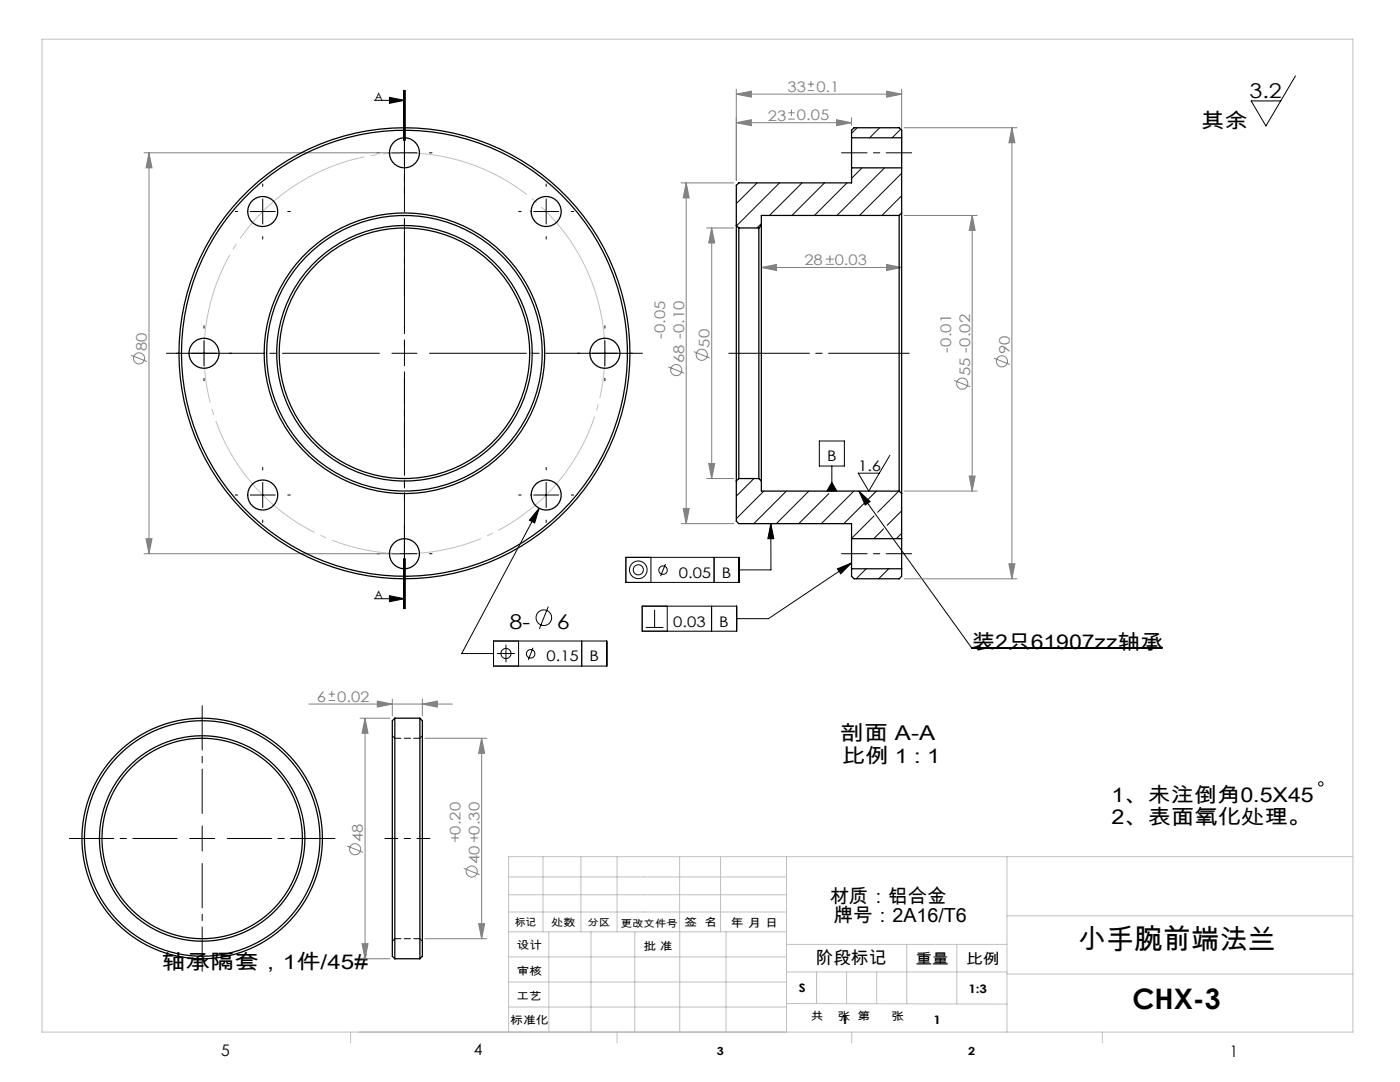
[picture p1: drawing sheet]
<svg xmlns="http://www.w3.org/2000/svg" width="279mm" height="216mm" viewBox="0 0 279 216" stroke-linecap="round" stroke-linejoin="round" font-family="sans-serif">
<g fill="none" stroke="#808080" stroke-width=".2">
<path d="M146.9 18.8l3-.6v1.2zM146.9 17.8v18.2M146.9 18.8h33M161.2 18.1h1.3M161.2 16.8h1.3M161.8 16.2v1.2M176.9 18.2l3 .6-3 .6zM179.9 17.8v14.7M28.7 30.5h51M29.7 30.5l.6 3h-1.2zM29.7 30.5v80M135.9 36.5h10.5"/>
<path d="M136.9 36.5l.6 3h-1.2zM136.9 36.5v68M146.9 24.5l3-.6v1.2zM146.9 24.5h23M157.3 23.8h1.3M157.3 22.5h1.3M158 21.9v1.2M166.9 23.9l3 .6-3 .6zM169.9 23.5v1.5M180.4 25.5h22.5M201.9 25.5l.6 3h-1.2zM201.9 25.5v90"/>
<path d="M141 45.5h5.4M142 45.5l.6 3h-1.2zM142 45.5v50M151.9 53.4l3-.6v1.2zM151.9 53.4h28M176.9 52.8l3 .6-3 .6zM180.4 43h14.6M194 43l.6 3h-1.2zM194 43v55M26.2 70.9l3.1 1.2M133.4 73.2l3.1 1.3M138.5 70.2l3.1 1.2"/>
<path d="M190.4 75.9l3.2 1.3M198.4 71.5l3.1 1.2M141 95.5h5.4M141.4 92.5h1.2l-.6 3zM180.4 98h14.6M193.4 95h1.2l-.6 3zM28.7 110.5h51M29.1 107.5h1.2l-.6 3zM135.9 104.5h10.5M136.3 101.5h1.2l-.6 3zM180.4 115.5h22.5M201.3 112.5h1.2l-.6 3z"/>
<path d="M65.6 139.8h1.2M65.6 138.5h1.2M66.2 137.9v1.2M75.3 139.9l3 .6-3 .6zM78.3 139.5v3.3M84.3 139.5v3.3M61.6 140.5h28.7M71.9 143.3h5.9M72.9 143.3v48M72.9 143.3l.6 3h-1.2zM84.3 140.5l3-.6v1.2zM84.8 147.3h12.3"/>
<path d="M96.1 147.3l.6 3h-1.2zM96.1 147.3v40M69.3 168.8l3.2 1.3M92.6 173.3l3.1 1.2M71.9 191.3h5.9M72.3 188.3h1.2l-.6 3zM84.8 187.3h12.3M95.5 184.3h1.2l-.6 3z"/>
<circle cx="27.8" cy="71.5" r="1.11"/>
<circle cx="135" cy="73.8" r="1.11"/>
<circle cx="140.1" cy="70.8" r="1.11"/>
<circle cx="192" cy="76.5" r="1.11"/>
<circle cx="200" cy="72.1" r="1.11"/>
<circle cx="70.9" cy="169.5" r="1.11"/>
<circle cx="94.1" cy="173.9" r="1.11"/>
</g>
<g fill="none" stroke="#000" stroke-width=".2">
<path d="M77.7 19.4l3 .6-3 .6zM80.5 18v10M80.7 18v15M80.9 18v10M258.5 15.1l-5.9 10-2.9-5h5.9M52.4 39.7v5M74.7 20h6M78.2 30.5h5M109 39.7v5M49.9 42.2h5M106.5 42.2h5M38.2 70.5h5"/>
<path d="M40.7 68v5M78.2 70.5h5M80.7 68v5M118.2 70.5h5M120.7 68v5M49.9 98.8h5M52.4 96.3v5M106.5 98.8h5M109 96.3v5M163.5 88h5v5h-5zM166 96.2l1 1.8h-2zM166 93v5"/>
<path d="M171.4 98l22.5 31.2h38.1M171.4 98l2.2 2.1-.9 .7zM177.6 90.8l-4.2 7.2-2.1-3.6h4.2M74.7 119.5h6M77.7 118.9l3 .6-3 .6zM78.2 110.5h5M80.5 111.5v10M80.7 108v13.5M80.9 111.5v10zM107.6 101.4l-.9 3-1.1-.6zM107.6 101.4l-15.5 29h6.4M124.9 111.2h22.6v5h-22.6z"/>
<path d="M129.9 111.2v5M132.8 112.6l-1 2.4M142.5 111.2v5M153.8 104.5l.6 3h-1.2zM153.8 104.5l.1 9.2h-6.4M167.1 113.5l2.8-1.2-2.1 2.2zM169.9 112.3l-16.5 11.1h-6.4M98.5 127.9h22.6v5h-22.6zM99.2 130.4h3.5M101 128.6v3.6M103.5 127.9v5M106.4 129.3l-1 2.4"/>
<path d="M109.4 121l-1.8 4.5M116.1 127.9v5M128.2 120.9h18.8v5h-18.8zM128.9 125.2h3.5M130.6 121.7v3.5M133.2 120.9v5M142 120.9v5M37.8 167.3h5M40.3 164.8v5"/>
<circle cx="127.4" cy="113.7" r="1.76"/>
<circle cx="127.4" cy="113.7" r="1.01"/>
<circle cx="132.3" cy="113.8" r=".85"/>
<circle cx="101" cy="130.4" r="1.01"/>
<circle cx="105.9" cy="130.5" r=".85"/>
<circle cx="108.5" cy="123.3" r="1.56"/>
<circle cx="263.6" cy="156.4" r=".44"/>
</g>
<path d="M119 58.8a40 40 0 0 0-67.1-16.1 40 40 0 0 0 18.5 66.4 40 40 0 0 0 49.1-48.3l-.5-2" fill="none" stroke="#c0c0c0" stroke-width=".2" stroke-dasharray="30.5 1.3 1.3 1.3" stroke-dashoffset="9.6" stroke-linecap="butt"/>
<g fill="none" stroke="#000" stroke-width=".2" stroke-dasharray="30.5 1.3 1.3 1.3">
<path d="M52.4 37.2v-.5M75.7 30.5h-.5M80.7 25.5v-.5M80.7 35.5v.5M85.7 30.5h.5M109 37.2v-.5M47.4 42.2h-.5M52.4 47.2v.5M57.4 42.2h.5M104 42.2h-.5M109 47.2v.5M114 42.2h.5"/>
<path d="M35.7 70.5h-.5M40.7 65.5v-.5M40.7 75.5v.5M45.7 70.5h.5M115.7 70.5h-.5M120.7 65.5v-.5M120.7 75.5v.5M125.7 70.5h.5M47.4 98.8h-.5M52.4 93.8v-.5M57.4 98.8h.5M104 98.8h-.5"/>
<path d="M109 93.8v-.5M114 98.8h.5M52.4 103.8v.5M75.7 110.5h-.5M80.7 105.5v-.5M80.7 115.5v.5M85.7 110.5h.5M109 103.8v.5"/>
</g>
<path d="M75.7 70.5h-42.5M80.7 65.5v-42.5M80.7 75.5v42.5M85.7 70.5h42.5" fill="none" stroke="#000" stroke-width=".2" stroke-dasharray="30.5 1.3 1.3 1.3" stroke-dashoffset="11.1"/>
<path d="M35.3 167.3h-21.5M40.3 162.3v-21.5M40.3 172.3v21.5M45.3 167.3h21.5" fill="none" stroke="#000" stroke-width=".2" stroke-dasharray="30.5 1.3 1.3 1.3" stroke-dashoffset="21.6"/>
<path d="M181.9 30.5h-14M181.9 110.5h-14" fill="none" stroke="#000" stroke-width=".2" stroke-dasharray="30.5 1.3 1.3 1.3" stroke-dashoffset="25.4"/>
<path d="M145.4 70.5h36" fill="none" stroke="#000" stroke-width=".2" stroke-dasharray="30.5 1.3 1.3 1.3" stroke-dashoffset="14.4"/>
<path d="M85.8 167.3h-9" fill="none" stroke="#000" stroke-width=".2" stroke-dasharray="30.5 1.3 1.3 1.3" stroke-dashoffset="27.9"/>
<path d="M80.7 18v103.5" fill="none" stroke="#000" stroke-width=".2" stroke-dasharray="6.3 1.3 1.3 1.3 5.1" stroke-dashoffset="4.8"/>
<g fill="none" stroke="#c0c0c0" stroke-width=".2">
<path d="M8.4 7.8h261.6v198.1h-261.6zM101.5 178.5h55.5M101.5 175h55.5M108.4 170.9v15M115.9 170.9v15M123.2 170.9v15M135.6 170.9v15M143.8 170.9v15M157 170.9v35M201 170.9v35M270 170.9h-168.5v35M101.5 195.9h55.5"/>
<path d="M101.5 190.9h55.5M101.5 185.9h55.5M101.5 182h55.5M109.5 185.9v20M118 185.9v20M126.7 185.9v20M135.7 185.9v20M144.9 185.9v20M157 188.4h44M157 193.9h44M163 193.9v6.4M169 193.9v6.4"/>
<path d="M175 193.9v6.4M181 188.4v11.9M191 188.4v11.9M201 194.3h69M201 182.7h69M70 205.9v2.2M101.5 200.9h55.5M123.2 205.9v2.2M157 200.2l44 .2M170 205.9v2.2M220 205.9v2.2"/>
</g>
<g fill="#000">
<path d="M171.4 98l2.2 2.1-.9 .7z"/>
<path d="M77.7 19.4l3 .6-3 .6zM77.7 118.9l3 .6-3 .6z"/>
<path d="M107.6 101.4l-.9 3-1.1-.6zM153.8 104.5l.6 3h-1.2zM167.1 113.5l2.8-1.2-2.1 2.2zM166 96.2l1 1.8h-2z"/>
</g>
<g fill="#808080">
<path d="M29.1 107.5h1.2l-.6 3zM29.7 30.5l.6 3h-1.2z"/>
<path d="M151.9 53.4l3-.6v1.2zM176.9 52.8l3 .6-3 .6zM75.3 139.9l3 .6-3 .6zM84.3 140.5l3-.6v1.2z"/>
<path d="M166.9 23.9l3 .6-3 .6zM146.9 24.5l3-.6v1.2z"/>
<path d="M136.9 36.5l.6 3h-1.2zM136.3 101.5h1.2l-.6 3zM194 43l.6 3h-1.2zM193.4 95h1.2l-.6 3zM142 45.5l.6 3h-1.2zM141.4 92.5h1.2l-.6 3zM96.1 147.3l.6 3h-1.2zM95.5 184.3h1.2l-.6 3zM72.9 143.3l.6 3h-1.2zM72.3 188.3h1.2l-.6 3z"/>
<path d="M201.9 25.5l.6 3h-1.2zM201.3 112.5h1.2l-.6 3z"/>
<path d="M146.9 18.8l3-.6v1.2zM176.9 18.2l3 .6-3 .6z"/>
</g>
<g fill="none" stroke="#000" stroke-width=".25">
<path d="M169.9 27.5v6M169.9 27.5v-1.5l.5-.5h9l.5 .5v1.5M169.9 33.5v3h-22.5l-.5 .5v8M169.9 33.5h10M169.9 27.5h10M179.9 27.5v6M179.9 33.5v9M146.9 45v51M146.9 45l.5 .5M147.4 45.5v50M147.4 45.5h4M151.4 45.5v50"/>
<path d="M151.9 45v51M151.9 45l-.5 .5M179.4 43v55M179.4 43h-27.5v2M179.9 42.5v56M179.9 42.5l-.5 .5M146.9 96v8l.5 .5h22.5v3M147.4 95.5l-.5 .5M147.4 95.5h4M151.4 95.5l.5 .5M151.9 96v2h27.5M179.4 98l.5 .5"/>
<path d="M179.9 98.5v9M169.9 107.5v6M169.9 113.5v1.5l.5 .5h9l.5-.5v-1.5M169.9 107.5h10M169.9 113.5h10M179.9 107.5v6M78.8 143.3v48M78.8 143.3l-.5 .5v47l.5 .5M78.8 143.3h5M83.8 143.3v48M83.8 143.3l.5 .5v47l-.5 .5M78.8 191.3h5"/>
<circle cx="80.7" cy="30.5" r="3"/>
<circle cx="52.4" cy="42.2" r="3"/>
<circle cx="109" cy="42.2" r="3"/>
<circle cx="40.7" cy="70.5" r="3"/>
<circle cx="80.7" cy="70.5" r="27.5"/>
<circle cx="80.7" cy="70.5" r="44.5"/>
<circle cx="80.7" cy="70.5" r="25"/>
<circle cx="80.7" cy="70.5" r="45"/>
<circle cx="80.7" cy="70.5" r="28"/>
<circle cx="80.7" cy="70.5" r="25.5"/>
<circle cx="120.7" cy="70.5" r="3"/>
<circle cx="52.4" cy="98.8" r="3"/>
<circle cx="109" cy="98.8" r="3"/>
<circle cx="80.7" cy="110.5" r="3"/>
<circle cx="40.3" cy="167.3" r="24"/>
<circle cx="40.3" cy="167.3" r="20.5"/>
<circle cx="40.3" cy="167.3" r="23.5"/>
<circle cx="40.3" cy="167.3" r="20"/>
</g>
<g fill="none" stroke="#000" stroke-width=".2">
<path d="M151.1 36.5l-4.2 4.1M155.6 36.5l-8.6 8.6M160.1 36.5l-6.5 6.5M164.6 36.5l-6.5 6.5M169 36.5l-6.5 6.5M171.1 25.5l-1.2 1.1M172 33.5l-2.1 2.1M175.6 25.5l-2 2M176.5 33.5l-9.5 9.5M179.7 25.8l-1.7 1.7M179.9 34.6l-8.4 8.4M179.9 39.1l-3.9 3.9"/>
<path d="M151.9 44.6l-.8 .9M150.5 95.5l-3.6 3.5M152.4 98l-5.5 5.5M156.9 98l-6.5 6.5M161.4 98l-6.5 6.5M165.4 98.5l-6 6M170.4 98l-6.5 6.5M174.9 98l-1.7 1.6M179.4 98l-4.3 4.2M172.5 100.4l-4.1 4.1M172.9 113.5l-2 2M174.4 102.9l-4.5 4.5"/>
<path d="M176.3 105.5l-1.9 2M177.4 113.5l-2 2M179.9 106.4l-.9 1M179.9 101.9l-2.8 2.9"/>
</g>
<path d="M78.8 147.3l-.5-.5M84.3 146.8l-.5 .5M78.3 187.8l.5-.5M83.8 187.3l.5 .5" fill="none" stroke="#000" stroke-width=".2" stroke-dasharray="1.3 .6" stroke-dashoffset=".4"/>
<path d="M83.8 147.3h-5M78.8 187.3h5" fill="none" stroke="#000" stroke-width=".2" stroke-dasharray="1.3 .6"/>
<g font-size="5.6">
<text x="215.1" y="189.3">小手腕前端法兰</text>
<text x="226" y="201.3">CHX-3</text>
</g>
<g font-size="4.1">
<text x="249.4" y="19.6">3.2</text>
<text x="239.7" y="25.6">其余</text>
<text x="101.7" y="125.5">8-</text>
<text x="111.1" y="125.5">6</text>
<text x="194" y="129.5">装2只61907zz轴承</text>
<text x="167.6" y="147.6">剖面 A-A</text>
<text x="168" y="152.1">比例 1 : 1</text>
<text x="221.8" y="159.9">1、未注倒角0.5X45</text>
<text x="221.8" y="164.5">2、表面氧化处理。</text>
<text x="32.3" y="193.3">轴承隔套，1件/45#</text>
</g>
<g font-size="3.9">
<text x="165.6" y="180.1">材质：铝合金</text>
<text x="166.3" y="184">牌号：2A16/T6</text>
</g>
<text font-size="3.5" x="162.8" y="192.3">阶段标记</text>
<g font-size="3.2">
<text x="44.2" y="210.6">5</text>
<text x="94.6" y="210.6">4</text>
<text x="245.4" y="210.9">1</text>
</g>
<g font-size="2.9" fill="#808080">
<text x="157.1" y="18.4">33</text>
<text x="162.9" y="18.3">0.1</text>
<text x="153.3" y="24.1">23</text>
<text x="159" y="24">0.05</text>
<text x="160.5" y="53">28 ±0.03</text>
<text x="29.3" y="70.1" transform="rotate(-90 29.3 70.1)">80</text>
<text x="132.7" y="67.7" transform="rotate(-90 132.7 67.7)">-0.05</text>
<text x="141.6" y="69.3" transform="rotate(-90 141.6 69.3)">50</text>
<text x="189.8" y="70.4" transform="rotate(-90 189.8 70.4)">-0.01</text>
<text x="201.5" y="70.7" transform="rotate(-90 201.5 70.7)">90</text>
<text x="136.5" y="72.4" transform="rotate(-90 136.5 72.4)">68 -0.10</text>
<text x="193.6" y="75.1" transform="rotate(-90 193.6 75.1)">55 -0.02</text>
<text x="63.2" y="140.1">6</text>
<text x="67.3" y="140">0.02</text>
<text x="72.4" y="168" transform="rotate(-90 72.4 168)">48</text>
<text x="91.9" y="168.2" transform="rotate(-90 91.9 168.2)">+0.20</text>
<text x="95.7" y="172.4" transform="rotate(-90 95.7 172.4)">40 +0.30</text>
</g>
<g font-size="2.9">
<text x="165.1" y="92.1">B</text>
<text x="171.3" y="94">1.6</text>
<text x="135.5" y="115.3">0.05</text>
<text x="144.1" y="115.3">B</text>
<text x="134.4" y="125">0.03</text>
<text x="143.6" y="125">B</text>
<text x="109.1" y="132">0.15</text>
<text x="117.6" y="132">B</text>
<text x="182.7" y="192.3">重量</text>
<text x="192.8" y="192.4">比例</text>
</g>
<g font-size="2.3">
<text x="74.7" y="20.2">A</text>
<text x="74.7" y="119.6">A</text>
<text x="145.8" y="185">年 月 日</text>
<text x="159.4" y="198">S</text>
<text x="193.3" y="198.2">1:3</text>
<text x="167.9" y="204.4">1</text>
<text x="186.3" y="204.4">1</text>
</g>
<g font-size="2.2">
<text x="136.6" y="184.8">签 名</text>
<text x="103.1" y="189.5">设计</text>
<text x="128.4" y="189.5">批 准</text>
<text x="103.1" y="194.5">审核</text>
<text x="103" y="199.6">工艺</text>
<text x="161.8" y="203.5">共</text>
<text x="167.2" y="203.5">张 第</text>
<text x="177.9" y="203.5">张</text>
<text x="101.8" y="204.4">标准化</text>
<text x="143.1" y="210.5">3</text>
<text x="193.2" y="210.5">2</text>
</g>
<g font-size="2.1">
<text x="102.8" y="184.7">标记</text>
<text x="110" y="184.8">处数</text>
</g>
<g font-size="2">
<text x="117.3" y="184.8">分区</text>
<text x="123.9" y="184.9">更改文件号</text>
</g>
</svg>
